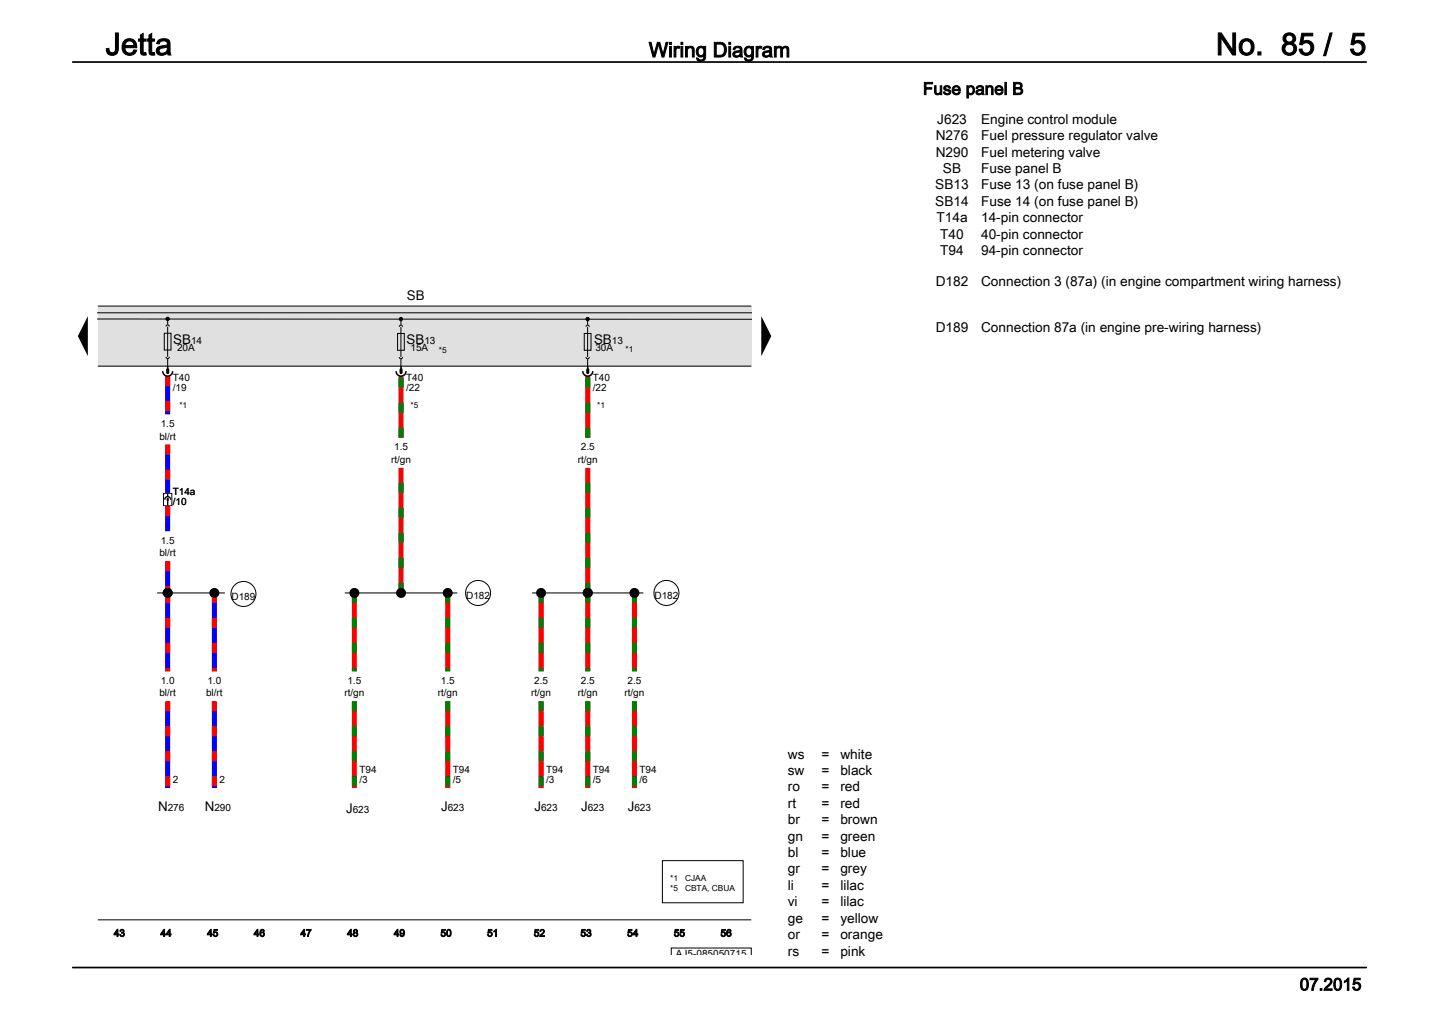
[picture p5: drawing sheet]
<svg xmlns="http://www.w3.org/2000/svg" width="297mm" height="210mm" viewBox="0 0 297 210" stroke-linecap="round" stroke-linejoin="round" font-family="sans-serif">
<path d="M20.2 189.8h134.9M138.5 197v-1.4h16.6v1.4" fill="none" stroke="#000" stroke-width=".21"/>
<path d="M20.2 63.1h134.9v12.4h-134.9z" fill="#e0e0e0"/>
<g fill="none" stroke="#000" stroke-width=".21">
<path d="M20.1 65.8l135 .1M20.1 64.5h135M20.2 63.1h134.9M20.2 75.5h134.9M33.9 68.7h1.4v3.5h-1.4zM34.3 67.4a.34 .34 0 0 1 .3-.4 .34 .34 0 0 1 .3 .4M34.3 73.6a.34 .34 0 0 0 .3 .4 .34 .34 0 0 0 .3-.4M34.6 66.1v.8M34.6 74v1.8M34.6 67.4v6.2M82.1 68.8h1.3v3.5h-1.3zM82.4 67.4a.34 .34 0 0 1 .3-.3 .34 .34 0 0 1 .4 .3"/>
<path d="M82.4 73.7a.34 .34 0 0 0 .3 .3 .34 .34 0 0 0 .4-.3M82.7 66.2v.8M82.7 74.1v1.7M82.8 67.4l-.1 6.2M120.6 68.8h1.4v3.5h-1.4zM120.9 67.4a.34 .34 0 0 1 .4-.3 .34 .34 0 0 1 .3 .3M120.9 73.7a.34 .34 0 0 0 .4 .3 .34 .34 0 0 0 .3-.3M121.3 66.2v.8M121.3 74.1v1.7M121.3 67.4v6.2M33.8 101.8h1.7v2.5h-1.7zM34 103.1a.6 .6 0 0 1 .6-.6 .6 .6 0 0 1 .6 .6"/>
<path d="M34.6 101.8v.7M34.6 103.4v.9M32.4 122.3h14zM71.2 122.3h23.2zM109.8 122.3h23zM136.7 177.5h16.7v8.7h-16.7z"/>
<circle cx="34.6" cy="65.8" r=".34"/>
<circle cx="82.7" cy="65.8" r=".34"/>
<circle cx="121.3" cy="65.8" r=".34"/>
<circle cx="50.2" cy="122.5" r="2.58"/>
<circle cx="98.7" cy="122.3" r="2.58"/>
<circle cx="137.5" cy="122.3" r="2.58"/>
</g>
<g fill="#000">
<path d="M18.1 65.2v8.3l-2-4.2zM157.1 65.2l2.1 4.1-2.1 4.2z"/>
<circle cx="34.6" cy="65.8" r=".34"/>
<circle cx="82.7" cy="65.8" r=".34"/>
<circle cx="121.3" cy="65.8" r=".34"/>
<circle cx="34.6" cy="122.3" r="1.03"/>
<circle cx="44.2" cy="122.3" r="1.03"/>
<circle cx="73.1" cy="122.3" r="1.03"/>
<circle cx="82.8" cy="122.3" r="1.03"/>
<circle cx="92.4" cy="122.3" r="1.03"/>
<circle cx="111.7" cy="122.3" r="1.03"/>
<circle cx="121.3" cy="122.3" r="1.03"/>
<circle cx="130.9" cy="122.3" r="1.03"/>
</g>
<g fill="none" stroke="#fff" stroke-width="1.9" stroke-linecap="butt">
<path d="M34.6 77.6v7.9M82.8 77.6v12.7M121.3 77.6v12.7M34.6 91.7v10M82.8 96.5v25.8M121.3 96.5v42M34.6 104.4v5.2M34.6 115.8v22.7M44.2 122.3v16.2M73.1 122.3v16.2M92.4 122.3v16.2M111.7 122.3v16.2"/>
<path d="M130.9 122.3v16.2M34.6 144.7v17.9M44.2 144.7v17.9M73.1 144.7v17.9M92.4 144.7v17.9M111.7 144.7v17.9M121.3 144.7v17.9M130.9 144.7v17.9"/>
</g>
<path d="M34.6 77.6v7.9M34.6 91.7v10M34.6 104.4v5.2M34.6 115.8v22.7M44.2 122.3v16.2M34.6 144.7v17.9M44.2 144.7v17.9" fill="none" stroke="#00f" stroke-width="1" stroke-linecap="butt"/>
<path d="M34.6 77.6v7.9M34.6 91.7v10M34.6 104.4v5.2M34.6 115.8v6.5M34.6 122.3v16.2M44.2 122.3v16.2M34.6 144.7v17.9M44.2 144.7v17.9" fill="none" stroke="#f00" stroke-width="1" stroke-dasharray="2.1 3.1" stroke-linecap="butt"/>
<path d="M33.6 76.6a1.03 1.03 0 0 0 1 1 1.03 1.03 0 0 0 1-1M34.6 75.5v1.1M81.7 76.6a1.03 1.03 0 0 0 1.1 1 1.03 1.03 0 0 0 1-1M82.8 75.5v1.1M120.3 76.6a1.03 1.03 0 0 0 1 1 1.03 1.03 0 0 0 1-1M121.3 75.5v1.1" fill="none" stroke="#000" stroke-width=".31"/>
<path d="M34.6 76.3v.6M82.8 76.3v.6M121.3 76.3v.6" fill="none" stroke="#000" stroke-width=".64"/>
<path d="M34.6 102.9v.3" fill="none" stroke="#000" stroke-width=".37"/>
<g fill="none" stroke="#f00" stroke-width="1" stroke-linecap="butt">
<path d="M82.8 77.6v12.7M121.3 77.6v12.7M82.8 96.5v25.8M121.3 96.5v42M73.1 122.3v16.2M92.4 122.3v16.2M111.7 122.3v16.2M130.9 122.3v16.2M73.1 144.7v17.9M92.4 144.7v17.9M111.7 144.7v17.9M121.3 144.7v17.9"/>
<path d="M130.9 144.7v17.9"/>
</g>
<g fill="none" stroke="#008000" stroke-width="1" stroke-dasharray="2.1 3.1" stroke-linecap="butt">
<path d="M82.8 90.3v-12.7M121.3 90.3v-12.7M73.1 122.3v16.2M82.8 122.3v-25.8M92.4 122.3v16.2M111.7 122.3v16.2M121.3 122.3v16.2M121.3 122.3v-25.8M130.9 122.3v16.2M73.1 144.7v17.9M92.4 144.7v17.9M111.7 144.7v17.9"/>
<path d="M121.3 144.7v17.9M130.9 144.7v17.9"/>
</g>
<path d="M15 12.8h267M15 199.6h267" fill="none" stroke="#000" stroke-width=".35"/>
<g font-size="6.3">
<text x="21.8" y="11.3">Jetta</text>
<text x="250.9" y="11.3">No. 85 / 5</text>
</g>
<text font-size="4.2" x="133.9" y="11.8">Wiring Diagram</text>
<g font-size="3.5">
<text x="190.5" y="19.5">Fuse panel B</text>
<text x="268.2" y="204.3">07.2015</text>
</g>
<g font-size="2.8">
<text x="193.1" y="28.9">N276</text>
<text x="193.4" y="25.5">J623</text>
<text x="202.5" y="25.5">Engine control module</text>
<text x="202.5" y="28.9">Fuel pressure regulator valve</text>
<text x="193.1" y="32.3">N290</text>
<text x="194.6" y="35.7">SB</text>
<text x="202.5" y="32.3">Fuel metering valve</text>
<text x="202.5" y="35.7">Fuse panel B</text>
<text x="193" y="39.1">SB13</text>
<text x="202.5" y="39.1">Fuse 13 (on fuse panel B)</text>
<text x="193" y="42.5">SB14</text>
<text x="193.3" y="45.8">T14a</text>
<text x="202.5" y="42.5">Fuse 14 (on fuse panel B)</text>
<text x="202.5" y="45.8">14-pin connector</text>
<text x="194.1" y="49.2">T40</text>
<text x="194.1" y="52.6">T94</text>
<text x="202.5" y="49.2">40-pin connector</text>
<text x="202.5" y="52.6">94-pin connector</text>
<text x="193.1" y="59">D182</text>
<text x="202.5" y="59">Connection 3 (87a) (in engine compartment wiring harness)</text>
<text x="84" y="61.9">SB</text>
<text x="35.8" y="70.9">SB</text>
<text x="83.9" y="70.9">SB</text>
<text x="122.6" y="70.9">SB</text>
<text x="193.1" y="68.4">D189</text>
<text x="202.5" y="68.4">Connection 87a (in engine pre-wiring harness)</text>
<text x="162.6" y="156.5">ws</text>
<text x="162.6" y="159.9">sw</text>
<text x="169.5" y="156.5">=</text>
<text x="169.5" y="159.9">=</text>
<text x="173.4" y="156.5">white</text>
<text x="173.4" y="159.9">black</text>
<text x="32.6" y="167.2">N</text>
<text x="42.3" y="167.2">N</text>
<text x="71.4" y="167.6">J</text>
<text x="91" y="167.2">J</text>
<text x="110.3" y="167.2">J</text>
<text x="119.9" y="167.2">J</text>
<text x="129.6" y="167.2">J</text>
<text x="162.6" y="163.3">ro</text>
<text x="162.6" y="166.6">rt</text>
<text x="169.5" y="163.3">=</text>
<text x="169.5" y="166.6">=</text>
<text x="173.4" y="163.3">red</text>
<text x="173.4" y="166.6">red</text>
<text x="162.6" y="170">br</text>
<text x="162.6" y="173.4">gn</text>
<text x="169.5" y="170">=</text>
<text x="169.5" y="173.4">=</text>
<text x="173.4" y="170">brown</text>
<text x="173.4" y="173.4">green</text>
<text x="162.6" y="176.8">bl</text>
<text x="169.5" y="176.8">=</text>
<text x="173.4" y="176.8">blue</text>
<text x="162.6" y="180.2">gr</text>
<text x="162.6" y="183.6">li</text>
<text x="169.5" y="180.2">=</text>
<text x="169.5" y="183.6">=</text>
<text x="173.4" y="180.2">grey</text>
<text x="173.4" y="183.6">lilac</text>
<text x="162.6" y="187">vi</text>
<text x="162.6" y="190.3">ge</text>
<text x="169.5" y="187">=</text>
<text x="169.5" y="190.3">=</text>
<text x="173.4" y="187">lilac</text>
<text x="173.4" y="190.3">yellow</text>
<text x="162.6" y="193.7">or</text>
<text x="162.6" y="197.1">rs</text>
<text x="169.5" y="193.7">=</text>
<text x="169.5" y="197.1">=</text>
<text x="173.4" y="193.7">orange</text>
<text x="173.4" y="197.1">pink</text>
</g>
<g font-size="2.1">
<text x="39.4" y="70.9">14</text>
<text x="87.6" y="70.9">13</text>
<text x="126.3" y="70.9">13</text>
<text x="36.5" y="72.5">20A</text>
<text x="84.7" y="72.5">15A</text>
<text x="122.9" y="72.5">30A</text>
<text x="35.6" y="78.6">T40</text>
<text x="35.6" y="80.7">/19</text>
<text x="83.8" y="78.6">T40</text>
<text x="83.8" y="80.7">/22</text>
<text x="122.3" y="78.6">T40</text>
<text x="122.3" y="80.7">/22</text>
<text x="33.2" y="88.1">1.5</text>
<text x="32.9" y="90.7">bl/rt</text>
<text x="80.7" y="95.5">rt/gn</text>
<text x="81.3" y="92.9">1.5</text>
<text x="119.2" y="95.5">rt/gn</text>
<text x="119.9" y="92.9">2.5</text>
<text x="35.6" y="102">T14a</text>
<text x="35.6" y="104.1">/10</text>
<text x="33.2" y="112.2">1.5</text>
<text x="32.9" y="114.7">bl/rt</text>
<text x="47.8" y="123.7">D189</text>
<text x="96.2" y="123.5">D182</text>
<text x="135.1" y="123.5">D182</text>
<text x="32.9" y="143.6">bl/rt</text>
<text x="33.2" y="141.1">1.0</text>
<text x="42.5" y="143.6">bl/rt</text>
<text x="42.8" y="141.1">1.0</text>
<text x="71.1" y="143.6">rt/gn</text>
<text x="71.7" y="141.1">1.5</text>
<text x="90.3" y="143.6">rt/gn</text>
<text x="91" y="141.1">1.5</text>
<text x="109.6" y="143.6">rt/gn</text>
<text x="110.2" y="141.1">2.5</text>
<text x="119.2" y="143.6">rt/gn</text>
<text x="119.9" y="141.1">2.5</text>
<text x="128.9" y="143.6">rt/gn</text>
<text x="129.5" y="141.1">2.5</text>
<text x="35.6" y="161.5">2</text>
<text x="45.3" y="161.5">2</text>
<text x="74.2" y="159.5">T94</text>
<text x="74.2" y="161.5">/3</text>
<text x="93.4" y="159.5">T94</text>
<text x="93.4" y="161.5">/5</text>
<text x="112.7" y="159.5">T94</text>
<text x="112.7" y="161.5">/3</text>
<text x="122.3" y="159.5">T94</text>
<text x="122.3" y="161.5">/5</text>
<text x="132" y="159.5">T94</text>
<text x="132" y="161.5">/6</text>
<text x="34.6" y="167.2">276</text>
<text x="44.2" y="167.2">290</text>
<text x="72.8" y="167.6">623</text>
<text x="92.4" y="167.2">623</text>
<text x="111.7" y="167.2">623</text>
<text x="121.3" y="167.2">623</text>
<text x="130.9" y="167.2">623</text>
<text x="23.5" y="193.2">43</text>
<text x="33.1" y="193.2">44</text>
<text x="42.8" y="193.2">45</text>
<text x="52.4" y="193.2">46</text>
<text x="62" y="193.2">47</text>
<text x="71.7" y="193.2">48</text>
<text x="81.3" y="193.2">49</text>
<text x="90.9" y="193.2">50</text>
<text x="100.6" y="193.2">51</text>
<text x="110.2" y="193.2">52</text>
<text x="119.8" y="193.2">53</text>
<text x="129.5" y="193.2">54</text>
<text x="139.1" y="193.2">55</text>
<text x="139.5" y="197.3">AJ5-085050715</text>
<text x="148.7" y="193.2">56</text>
</g>
<g font-size="1.7">
<text x="90.6" y="72.7">*5</text>
<text x="129.1" y="72.7">*1</text>
<text x="37" y="84.2">*1</text>
<text x="84.7" y="84.2">*5</text>
<text x="123.3" y="84.2">*1</text>
<text x="138.3" y="181.7">*1</text>
<text x="138.3" y="183.9">*5</text>
<text x="141.4" y="181.7">CJAA</text>
<text x="141.4" y="183.9">CBTA, CBUA</text>
</g>
</svg>
